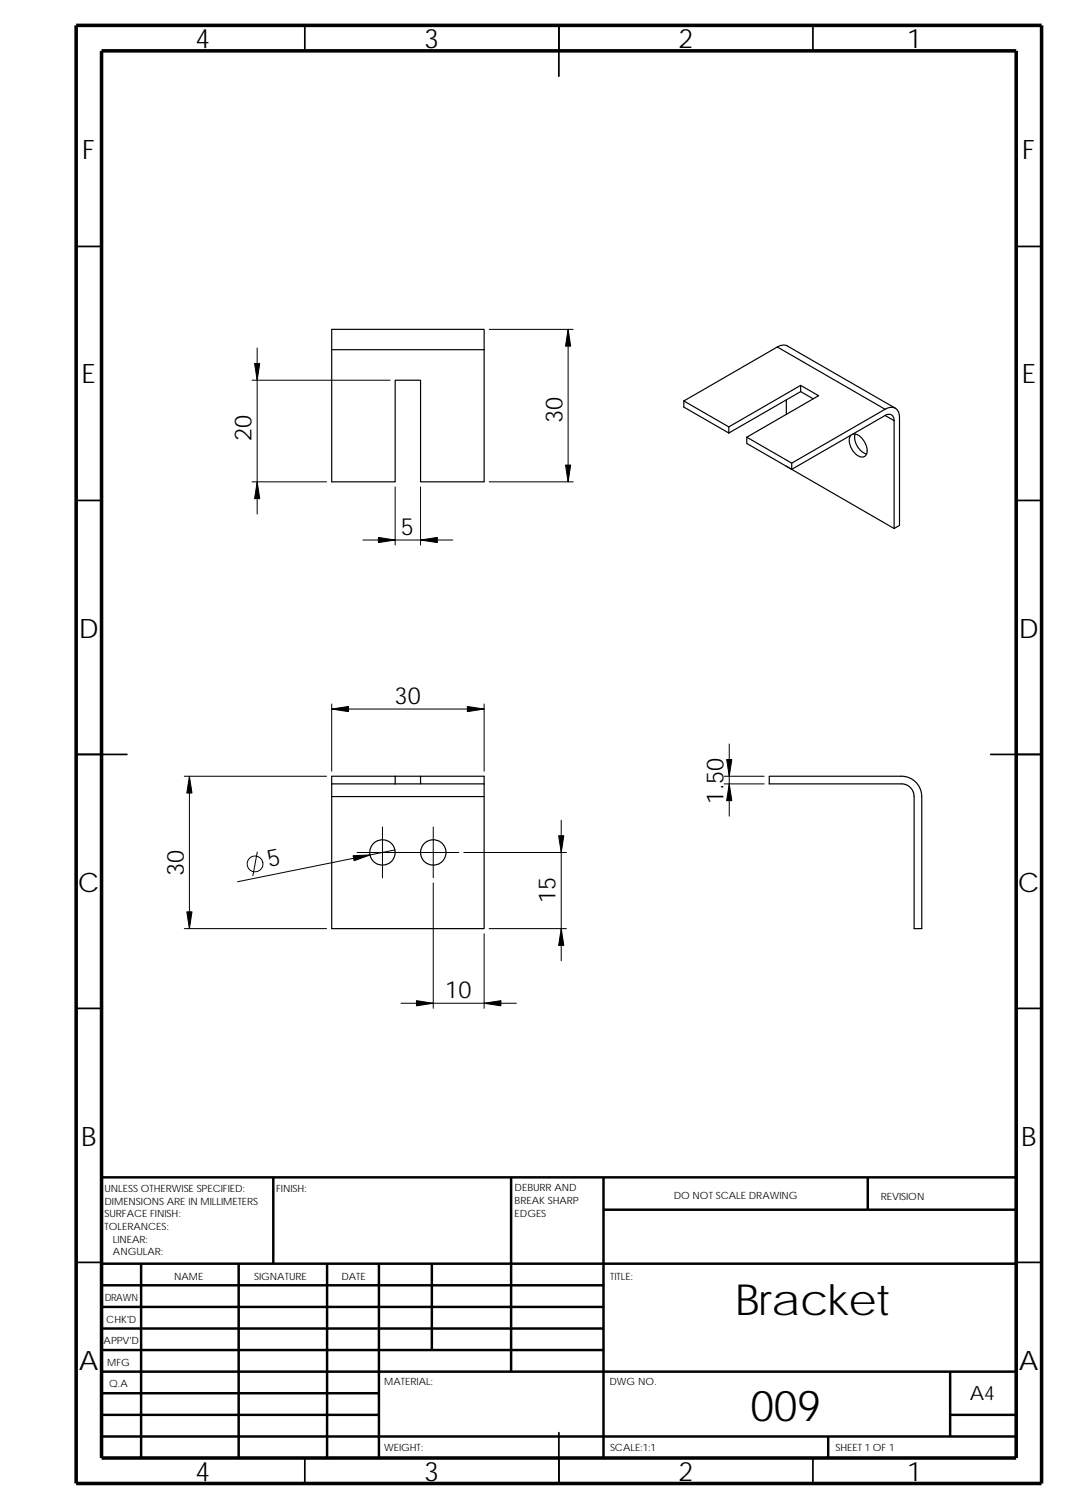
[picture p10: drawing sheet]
<svg xmlns="http://www.w3.org/2000/svg" width="210mm" height="297mm" viewBox="0 0 210 297" stroke-linecap="round" stroke-linejoin="round" font-family="sans-serif">
<g fill="none" stroke="#000" stroke-width=".34">
<path d="M60 5v5M110 5v10M160 5v5M15 48.5h5M200 48.5h5M15 98.5h5M200 98.5h5M15 148.5h10M195 148.5h10M15 198.5h5M200 198.5h5M15 248.5h5"/>
<path d="M200 248.5h5M60 287v5M110 282v10M160 287v5"/>
</g>
<g fill="none" stroke="#000" stroke-width=".49">
<path d="M53.8 231.8v17M100.6 231.8v38.2M118.8 238.1h81.2M118.8 231.8v55.2M170.8 231.8v6.3M200 231.8h-180v55.2M20 257.3h98.8M20 253h98.8M20 248.8h180M27.8 248.8v38.2M47 248.8v38.2M64.4 248.8v38.2"/>
<path d="M74.6 248.8v38.2M85 248.8v16.9M20 278.5h54.6M20 270h180M20 274.3h54.6M20 261.5h98.8M20 265.7h98.8M187 270v12.8M187 278.5h13M20 282.8h180M163 282.8v4.2"/>
</g>
<path d="M15 5h190v287h-190zM20 10h180v277h-180z" fill="none" stroke="#000" stroke-width=".7" stroke-linecap="butt"/>
<g fill="none" stroke="#000" stroke-width=".23">
<path d="M65.3 68.8h30M65.3 68.8v26h12.5v-20h5v20h12.5v-26M95.3 68.8v-4h-30v4M134.6 78.9v1.2l8.8 5.1M134.6 78.9l8.8 5.1 14.2-8.1 3.5 2-14.1 8.2M153 68.3l.2-.1a1.88 1.88 0 0 1 1.8-.1l21.2 12.2M153 68.3l-18.4 10.6M153 68.3l21.2 12.3M154.7 78.7v2.9M157.6 77.1l-14.2 8.1M157.6 75.9v1.2M157.6 77.1l2.4 1.4"/>
<path d="M143.4 84v1.2M147 86.1v1.2l8.8 5.1M147 86.1l8.8 5.1M154.8 91.8l21.2 12.2M155.8 91.2v1.2M167.8 85.4a2.55 2.55 0 0 1 2.5 1.9l.3 1.2a1.2 1.2 0 0 1-.6 1.4 1.2 1.2 0 0 1-1.5-.5 3.4 3.4 0 0 1-1.2-3.5l.2-.2M168.3 85.4a3.5 3.5 0 0 0 2.2 3.9M174.2 81.8a1.08 1.08 0 0 1 1.2-.1 1.08 1.08 0 0 1 .6 1.1M174.2 80.6a1.73 1.73 0 0 1 2-.2 1.73 1.73 0 0 1 .8 1.8v21.2l-1 .6M174.2 80.6l-18.4 10.6M174.2 81.8l-18.4 10.6M174.2 81.8l1.8 1"/>
<path d="M176 82.8v21.2M65.3 154.3h17.5M65.3 154.3v2.5M77.8 152.8h17.5v1.5M77.8 152.8h-12.5v1.5M77.8 152.8v1.5M82.8 152.8v1.5h12.5M95.3 156.8v26h-30v-26M95.3 154.3v2.5h-30M151.4 152.8h26.4l.6 .1a4 4 0 0 1 2 1.2l.7 1.2 .3 1.5v26h-1.5v-26l-.2-1-.6-.8-.7-.5-.7-.2h-26.3z"/>
<circle cx="75.3" cy="167.8" r="2.5"/>
<circle cx="85.3" cy="167.8" r="2.5"/>
</g>
<g fill="none" stroke="#000" stroke-width=".2">
<path d="M49.6 74.8h27.2M50.6 68.5v32.7M96.3 64.8h16.5M111.8 64.8v30M49.6 94.8h14.7M77.8 95.8v11.5M82.8 95.8v11.5M96.3 94.8h16.5M89.1 106.3h-17.7M65.3 139.6h30M65.3 138.6v13.2M95.3 138.6v13.2"/>
<path d="M36.3 152.8h28M37.3 152.8v30M142.5 152.8h7.9M142.5 154.3h7.9M143.5 146.5v14.2M50.6 167.7l-.8 4.7M70.3 167.8h20M75.3 162.8v10M77.7 167.3l-30.9 6.3M85.3 173.8v24.7M85.3 162.8v10M91.3 167.8h20.2"/>
<path d="M110.4 161.5v27.6M36.3 182.8h28M78.9 197.5h22.7M95.3 183.8v14.7M96.3 182.8h15.2"/>
<circle cx="50.2" cy="170.1" r="1.56"/>
</g>
<g fill="#000" stroke="#000" stroke-width=".2">
<path d="M50.1 71.5h1l-.5 3.3z" fill-rule="evenodd"/>
<path d="M111.8 64.8l.5 3.3h-1z" fill-rule="evenodd"/>
<path d="M50.6 94.8l.5 3.3h-1z" fill-rule="evenodd"/>
<path d="M111.3 91.5h1l-.5 3.3z" fill-rule="evenodd"/>
<path d="M74.5 105.8l3.3 .5-3.3 .5z" fill-rule="evenodd"/>
<path d="M82.8 106.3l3.3-.5v1z" fill-rule="evenodd"/>
<path d="M65.3 139.6l3.3-.5v1z" fill-rule="evenodd"/>
<path d="M92 139.1l3.3 .5-3.3 .5z" fill-rule="evenodd"/>
<path d="M37.3 152.8l.5 3.3h-1z" fill-rule="evenodd"/>
<path d="M143 149.5h1l-.5 3.3z" fill-rule="evenodd"/>
<path d="M143.5 154.3l.5 3.3h-1z" fill-rule="evenodd"/>
<path d="M69.5 168.4l3.3-.1-3.1 1.1z" fill-rule="evenodd"/>
<path d="M109.9 164.5h1.1l-.6 3.3z" fill-rule="evenodd"/>
<path d="M36.8 179.5h1l-.5 3.3z" fill-rule="evenodd"/>
<path d="M82 197l3.3 .5-3.3 .5z" fill-rule="evenodd"/>
<path d="M95.3 197.5l3.3-.5v1z" fill-rule="evenodd"/>
<path d="M110.4 182.8l.6 3.3h-1.1z" fill-rule="evenodd"/>
</g>
<g font-size="8.4">
<text x="144.7" y="258.8">Bracket</text>
<text x="147.7" y="279.7">009</text>
</g>
<g font-size="5.3">
<text x="38.5" y="9.5">4</text>
<text x="83.5" y="9.5">3</text>
<text x="133.5" y="9.5">2</text>
<text x="178.5" y="9.5">1</text>
<text x="16.2" y="31.2">F</text>
<text x="201.2" y="31.2">F</text>
<text x="16.1" y="75.5">E</text>
<text x="201.1" y="75.5">E</text>
<text x="15.5" y="125.5">D</text>
<text x="200.5" y="125.5">D</text>
<text x="15.3" y="175.5">C</text>
<text x="200.3" y="175.5">C</text>
<text x="16" y="225.5">B</text>
<text x="201" y="225.5">B</text>
<text x="15.5" y="269.7">A</text>
<text x="200.5" y="269.7">A</text>
<text x="38.5" y="291.5">4</text>
<text x="83.5" y="291.5">3</text>
<text x="133.5" y="291.5">2</text>
<text x="178.5" y="291.5">1</text>
</g>
<g font-size="4.7">
<text x="110.7" y="83.3" transform="rotate(-90 110.7 83.3)">30</text>
<text x="49.5" y="86.8" transform="rotate(-90 49.5 86.8)">20</text>
<text x="78.9" y="105.3">5</text>
<text x="77.7" y="138.6">30</text>
<text x="142.4" y="158.2" transform="rotate(-90 142.4 158.2)">1.50</text>
<text x="36.2" y="172.4" transform="rotate(-90 36.2 172.4)">30</text>
<text x="52.9" y="170.8" transform="rotate(-11 52.9 170.8)">5</text>
<text x="109.3" y="177.8" transform="rotate(-90 109.3 177.8)">15</text>
<text x="87.6" y="196.5">10</text>
</g>
<text font-size="3.9" x="190.8" y="275.5">A4</text>
<g font-size="2">
<text x="20.6" y="234.6">UNLESS OTHERWISE SPECIFIED:</text>
<text x="20.6" y="237.1">DIMENSIONS ARE IN MILLIMETERS</text>
<text x="20.6" y="239.6">SURFACE FINISH:</text>
<text x="54.4" y="234.6">FINISH:</text>
<text x="101.3" y="239.5">EDGES</text>
<text x="101.3" y="234.5">DEBURR AND</text>
<text x="101.3" y="237">BREAK SHARP</text>
<text x="132.6" y="236">DO NOT SCALE DRAWING</text>
<text x="173.3" y="236.2">REVISION</text>
<text x="20.6" y="242.1">TOLERANCES:</text>
<text x="22.2" y="244.6">LINEAR:</text>
<text x="22.2" y="247.1">ANGULAR:</text>
<text x="50" y="252">SIGNATURE</text>
<text x="67.2" y="252">DATE</text>
<text x="120.1" y="252">TITLE:</text>
<text x="20.6" y="256.2">DRAWN</text>
<text x="34.3" y="252">NAME</text>
<text x="20.9" y="260.4">CHK'D</text>
<text x="20.4" y="264.5">APPV'D</text>
<text x="21.1" y="268.8">MFG</text>
<text x="21.5" y="273">Q.A</text>
<text x="75.6" y="272.5">MATERIAL:</text>
<text x="119.9" y="272.5">DWG NO.</text>
<text x="75.6" y="285.6">WEIGHT:</text>
<text x="120.1" y="285.6">SCALE:1:1</text>
<text x="164.4" y="285.6">SHEET 1 OF 1</text>
</g>
</svg>
